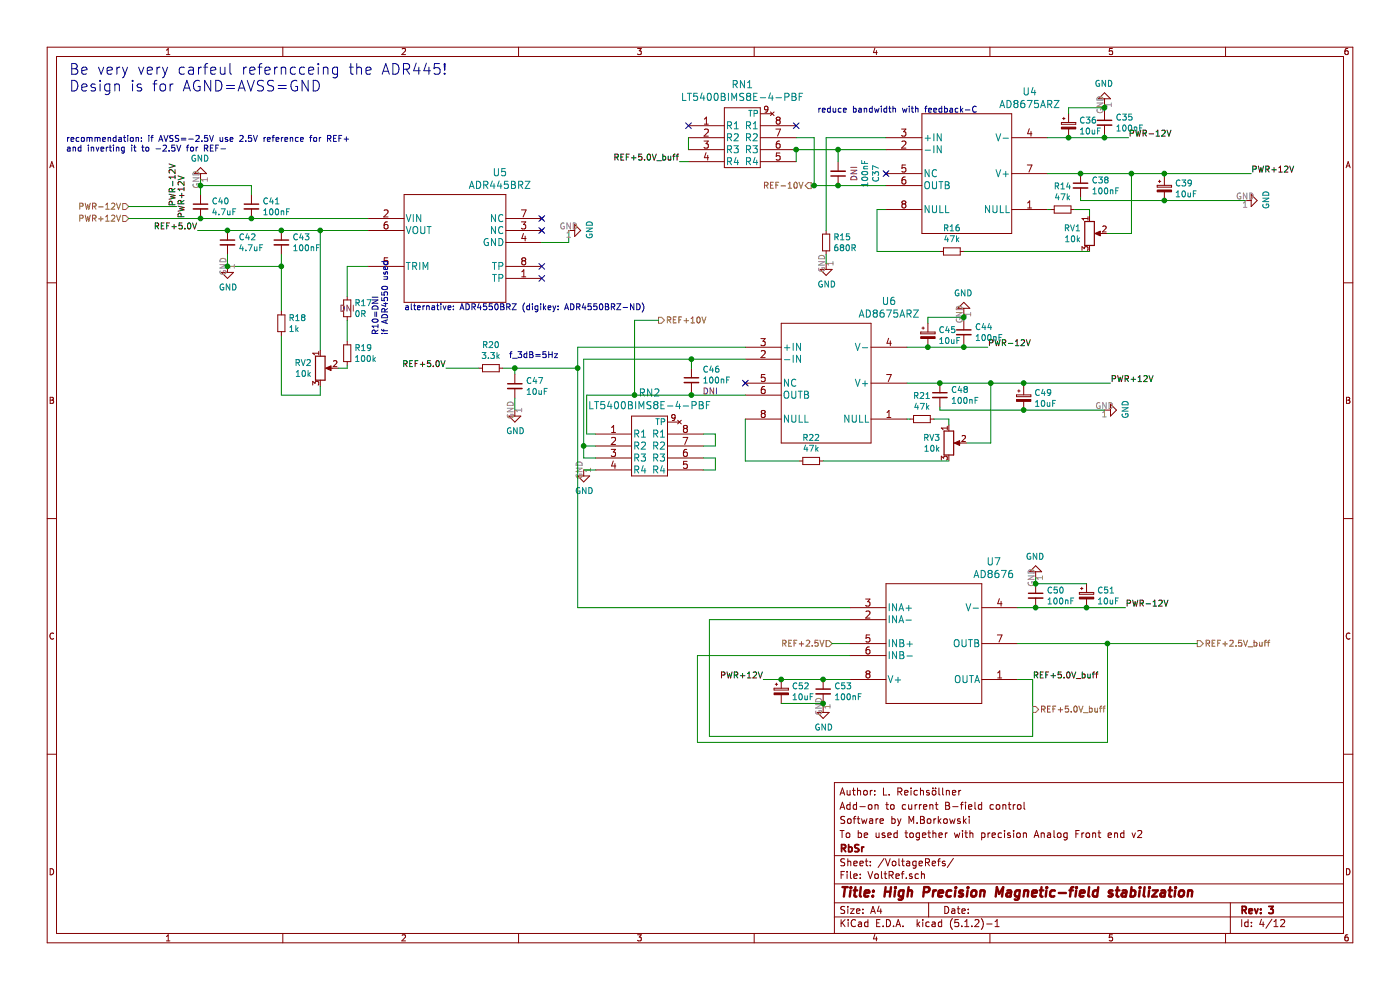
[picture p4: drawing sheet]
EESchema Schematic File Version 4
LIBS:ReadOut_BartingtonMag690_ReadOut_3V1-cache
EELAYER 29 0
EELAYER END
$Descr A4 11693 8268
encoding utf-8
Sheet 4 12
Title "High Precision Magnetic-field stabilization"
Date ""
Rev "3"
Comp "RbSr"
Comment1 "To be used together with precision Analog Front end v2"
Comment2 "Software by M.Borkowski"
Comment3 "Add-on to current B-field control"
Comment4 "Author: L. Reichsöllner"
$EndDescr
$Comp
L ADR445ARZ:ADR445ARZ U5
U 1 1
P 3075 1825
F 0 "U5" H 4175 2212 60  0000 C CNN
F 1 "ADR445BRZ" H 4175 2106 60  0000 C CNN
F 2 "ADR445:ADR445ARZ" H 4175 2065 60  0001 C CNN
F 3 "https://www.analog.com/media/en/technical-documentation/data-sheets/adr440_441_443_444_445.pdf" H 4175 2106 60  0001 C CNN
F 4 "ADR44ARZ-ND/ADR44ARZ-ND" H 3075 1825 50  0001 C CNN "DigiKey"
	1    3075 1825
	1    0    0    -1  
$EndComp
Text HLabel 1075 1825 0    50   Input ~ 0
PWR+12V
Wire Wire Line
	1075 1825 1675 1825
$Comp
L Device:C_Small C40
U 1 1
P 1675 1725
F 0 "C40" H 1767 1771 50  0000 L CNN
F 1 "4.7uF" H 1767 1680 50  0000 L CNN
F 2 "Capacitor_SMD:C_0805_2012Metric" H 1675 1725 50  0001 C CNN
F 3 "https://api.kemet.com/component-edge/download/datasheet/C0805C475K3PACTU.pdf" H 1675 1725 50  0001 C CNN
F 4 "399-5505-1-ND" H 1675 1725 50  0001 C CNN "DigiKey"
	1    1675 1725
	1    0    0    -1  
$EndComp
Connection ~ 1675 1825
Wire Wire Line
	1675 1825 2100 1825
$Comp
L power:GND #PWR045
U 1 1
P 1675 1500
F 0 "#PWR045" H 1675 1250 50  0001 C CNN
F 1 "GND" H 1680 1327 50  0000 C CNN
F 2 "" H 1675 1500 50  0001 C CNN
F 3 "" H 1675 1500 50  0001 C CNN
	1    1675 1500
	-1   0    0    1   
$EndComp
Wire Wire Line
	1675 1500 1675 1550
$Comp
L Device:C_Small C41
U 1 1
P 2100 1725
F 0 "C41" H 2192 1771 50  0000 L CNN
F 1 "100nF" H 2192 1680 50  0000 L CNN
F 2 "Capacitor_SMD:C_0805_2012Metric" H 2100 1725 50  0001 C CNN
F 3 "https://katalog.we-https://katalog.we-online.de/pbs/datasheet/885012207072.pdf" H 2100 1725 50  0001 C CNN
F 4 "732-8061-1-ND" H 2100 1725 50  0001 C CNN "DigiKey"
	1    2100 1725
	1    0    0    -1  
$EndComp
Connection ~ 2100 1825
Wire Wire Line
	2100 1825 3075 1825
Text Notes 3375 2600 0    50   ~ 0
alternative: ADR4550BRZ (digikey: ADR4550BRZ-ND)
NoConn ~ 4525 2225
NoConn ~ 4525 2325
Wire Wire Line
	2100 1625 2100 1550
Wire Wire Line
	2100 1550 1675 1550
Connection ~ 1675 1550
Wire Wire Line
	1675 1550 1675 1625
$Comp
L Device:C_Small C43
U 1 1
P 2350 2025
F 0 "C43" H 2442 2071 50  0000 L CNN
F 1 "100nF" H 2442 1980 50  0000 L CNN
F 2 "Capacitor_SMD:C_0805_2012Metric" H 2350 2025 50  0001 C CNN
F 3 "https://katalog.we-https://katalog.we-online.de/pbs/datasheet/885012207072.pdf" H 2350 2025 50  0001 C CNN
F 4 "732-8061-1-ND" H 2350 2025 50  0001 C CNN "DigiKey"
	1    2350 2025
	1    0    0    -1  
$EndComp
$Comp
L Device:C_Small C42
U 1 1
P 1900 2025
F 0 "C42" H 1992 2071 50  0000 L CNN
F 1 "4.7uF" H 1992 1980 50  0000 L CNN
F 2 "Capacitor_SMD:C_0805_2012Metric" H 1900 2025 50  0001 C CNN
F 3 "https://api.kemet.com/component-edge/download/datasheet/C0805C475K3PACTU.pdf" H 1900 2025 50  0001 C CNN
F 4 "399-5505-1-ND" H 1900 2025 50  0001 C CNN "DigiKey"
	1    1900 2025
	1    0    0    -1  
$EndComp
Wire Wire Line
	3075 1925 2675 1925
Connection ~ 1900 1925
Connection ~ 2350 1925
Wire Wire Line
	2350 1925 1900 1925
Wire Wire Line
	2350 2125 2350 2225
Wire Wire Line
	1900 2125 1900 2225
Connection ~ 1900 2225
$Comp
L Device:R_POT RV2
U 1 1
P 2675 3075
F 0 "RV2" H 2605 3121 50  0000 R CNN
F 1 "10k" H 2605 3030 50  0000 R CNN
F 2 "Potentiometer_THT:Potentiometer_Bourns_3266W_Vertical" H 2675 3075 50  0001 C CNN
F 3 "http://www.vishaypg.com/docs/63053/1240.pdf" H 2675 3075 50  0001 C CNN
F 4 "804-1003-ND" H 2675 3075 50  0001 C CNN "DigiKey"
	1    2675 3075
	1    0    0    -1  
$EndComp
$Comp
L Device:R_Small R19
U 1 1
P 2900 2950
F 0 "R19" H 2959 2996 50  0000 L CNN
F 1 "100k" H 2959 2905 50  0000 L CNN
F 2 "Resistor_SMD:R_0805_2012Metric" H 2900 2950 50  0001 C CNN
F 3 "http://www.vishay.com/docs/28758/tnpw_e3.pdf" H 2900 2950 50  0001 C CNN
F 4 "541-4413-1-ND" H 2900 2950 50  0001 C CNN "DigiKey"
	1    2900 2950
	1    0    0    -1  
$EndComp
Wire Wire Line
	2675 2925 2675 1925
Connection ~ 2675 1925
Wire Wire Line
	2675 1925 2350 1925
Wire Wire Line
	2825 3075 2900 3075
Wire Wire Line
	2900 3075 2900 3050
$Comp
L Device:R_Small R17
U 1 1
P 2900 2575
F 0 "R17" H 2959 2621 50  0000 L CNN
F 1 "0R" H 2959 2530 50  0000 L CNN
F 2 "Resistor_SMD:R_0603_1608Metric" H 2900 2575 50  0001 C CNN
F 3 "https://www.yageo.com/upload/media/product/productsearch/datasheet/rchip/PYu-RC_Group_51_RoHS_L_10.pdf" H 2900 2575 50  0001 C CNN
F 4 "311-0.0GRCT-ND" H 2900 2575 50  0001 C CNN "DigiKey"
F 5 "DNI" H 2900 2575 50  0000 C CNN "DNI"
	1    2900 2575
	1    0    0    -1  
$EndComp
Wire Wire Line
	2900 2225 3075 2225
Wire Wire Line
	2350 3300 2675 3300
Wire Wire Line
	2675 3300 2675 3225
Wire Wire Line
	4750 2025 4525 2025
NoConn ~ 4525 1925
NoConn ~ 4525 1825
$Comp
L LT5400BIMS8E-4#PBF:LT5400BIMS8E-4-PBF RN2
U 1 1
P 4975 3625
F 0 "RN2" H 5425 3972 60  0000 C CNN
F 1 "LT5400BIMS8E-4-PBF" H 5425 3866 60  0000 C CNN
F 2 "Package_SO:MSOP-8-1EP_3x3mm_P0.65mm_EP1.68x1.88mm" H 5475 3765 60  0001 C CNN
F 3 "https://www.analog.com/media/en/technical-documentation/data-sheets/5400fc.pdf" H 4975 3625 60  0001 C CNN
F 4 "LT5400BIMS8E-4#PBF-ND" H 4975 3625 50  0001 C CNN "DigiKey"
	1    4975 3625
	1    0    0    -1  
$EndComp
$Comp
L AD8676-ARZ:AD8676 U7
U 1 1
P 7100 5075
F 0 "U7" H 8300 5462 60  0000 C CNN
F 1 "AD8676" H 8300 5356 60  0000 C CNN
F 2 "AD8676-SOIC8:AD8676ARZ" H 8300 5315 60  0001 C CNN
F 3 "https://www.analog.com/media/en/technical-documentation/data-sheets/AD8676.pdf" H 7100 5075 60  0001 C CNN
F 4 "AD8676BRZ-ND" H 7100 5075 50  0001 C CNN "DigiKey"
	1    7100 5075
	1    0    0    -1  
$EndComp
$Comp
L Device:R_Small R20
U 1 1
P 4100 3075
F 0 "R20" V 3904 3075 50  0000 C CNN
F 1 "3.3k" V 3995 3075 50  0000 C CNN
F 2 "Resistor_SMD:R_0805_2012Metric" H 4100 3075 50  0001 C CNN
F 3 "https://www.te.com/commerce/DocumentDelivery/DDEController?Action=srchrtrv&DocNm=1773204-3&DocType=DS&DocLang=English" H 4100 3075 50  0001 C CNN
F 4 "A129755CT-ND" H 4100 3075 50  0001 C CNN "DigiKey"
	1    4100 3075
	0    1    1    0   
$EndComp
Text Label 1650 1925 2    50   ~ 0
REF+5.0V
Wire Wire Line
	3725 3075 4000 3075
$Comp
L AD8675-ARZ:AD8675ARZ U6
U 1 1
P 6225 2900
F 0 "U6" H 7425 3287 60  0000 C CNN
F 1 "AD8675ARZ" H 7425 3181 60  0000 C CNN
F 2 "AD8675-SOIC8:AD8675ARZ" H 7425 3140 60  0001 C CNN
F 3 "https://www.analog.com/media/en/technical-documentation/data-sheets/AD8675.pdf" H 7425 3181 60  0001 C CNN
F 4 "AD8675ARMZ-ND" H 6225 2900 50  0001 C CNN "DigiKey"
	1    6225 2900
	1    0    0    -1  
$EndComp
Wire Wire Line
	4200 3075 4300 3075
$Comp
L Device:C_Small C47
U 1 1
P 4300 3225
F 0 "C47" H 4392 3271 50  0000 L CNN
F 1 "10uF" H 4392 3180 50  0000 L CNN
F 2 "Capacitor_SMD:C_0805_2012Metric" H 4300 3225 50  0001 C CNN
F 3 "https://katalog.we-online.de/pbs/datasheet/885012107010.pdf" H 4300 3225 50  0001 C CNN
F 4 "732-7620-1-ND" H 4300 3225 50  0001 C CNN "DigiKey"
	1    4300 3225
	1    0    0    -1  
$EndComp
Wire Wire Line
	4300 3125 4300 3075
Connection ~ 4300 3075
$Comp
L power:GND #PWR051
U 1 1
P 4300 3425
F 0 "#PWR051" H 4300 3175 50  0001 C CNN
F 1 "GND" H 4305 3252 50  0000 C CNN
F 2 "" H 4300 3425 50  0001 C CNN
F 3 "" H 4300 3425 50  0001 C CNN
	1    4300 3425
	1    0    0    -1  
$EndComp
Wire Wire Line
	4300 3425 4300 3325
Text Notes 4250 3000 0    50   ~ 0
f_3dB=5Hz
Wire Wire Line
	4825 3075 4825 2900
Wire Wire Line
	4825 2900 6225 2900
Wire Wire Line
	5875 3725 5975 3725
Wire Wire Line
	5975 3725 5975 3625
Wire Wire Line
	5975 3625 5875 3625
Wire Wire Line
	6225 3000 5775 3000
Wire Wire Line
	4875 3000 4875 3725
Wire Wire Line
	4875 3725 4975 3725
Wire Wire Line
	4975 3625 4900 3625
Wire Wire Line
	4900 3625 4900 3300
Wire Wire Line
	4900 3300 5300 3300
Wire Wire Line
	4875 3725 4875 3825
Wire Wire Line
	4875 3825 4975 3825
Connection ~ 4875 3725
Wire Wire Line
	5875 3825 5975 3825
Wire Wire Line
	5975 3825 5975 3925
Wire Wire Line
	5975 3925 5875 3925
$Comp
L power:GND #PWR053
U 1 1
P 4875 3925
F 0 "#PWR053" H 4875 3675 50  0001 C CNN
F 1 "GND" H 4880 3752 50  0000 C CNN
F 2 "" H 4875 3925 50  0001 C CNN
F 3 "" H 4875 3925 50  0001 C CNN
	1    4875 3925
	1    0    0    -1  
$EndComp
Wire Wire Line
	4875 3925 4975 3925
Wire Wire Line
	4300 3075 4825 3075
Wire Wire Line
	4825 3075 4825 5075
Wire Wire Line
	4825 5075 7100 5075
Connection ~ 4825 3075
Wire Wire Line
	8625 5675 8625 6150
Wire Wire Line
	8625 6150 5925 6150
Wire Wire Line
	5925 6150 5925 5175
Wire Wire Line
	5925 5175 7100 5175
Wire Wire Line
	8500 5675 8625 5675
$Comp
L Device:C_Small C46
U 1 1
P 5775 3175
F 0 "C46" H 5867 3266 50  0000 L CNN
F 1 "100nF" H 5867 3175 50  0000 L CNN
F 2 "Capacitor_SMD:C_0805_2012Metric" H 5775 3175 50  0001 C CNN
F 3 "https://katalog.we-online.de/pbs/datasheet/885012207072.pdf" H 5775 3175 50  0001 C CNN
F 4 "732-8061-1-ND" H 5775 3175 50  0001 C CNN "DigiKey"
F 5 "DNI" H 5867 3084 50  0000 L CNN "DNI"
	1    5775 3175
	1    0    0    -1  
$EndComp
Wire Wire Line
	5775 3000 5775 3075
Connection ~ 5775 3000
Wire Wire Line
	5775 3000 4875 3000
Wire Wire Line
	5775 3275 5775 3300
Connection ~ 5775 3300
$Comp
L Device:C_Small C48
U 1 1
P 7850 3300
F 0 "C48" H 7942 3346 50  0000 L CNN
F 1 "100nF" H 7942 3255 50  0000 L CNN
F 2 "Capacitor_SMD:C_0805_2012Metric" H 7850 3300 50  0001 C CNN
F 3 "https://katalog.we-online.de/pbs/datasheet/885012207072.pdf" H 7850 3300 50  0001 C CNN
F 4 "732-8061-1-ND" H 7850 3300 50  0001 C CNN "DigiKey"
F 5 "DNI" H 7942 3209 50  0001 L CNN "DNI"
	1    7850 3300
	1    0    0    -1  
$EndComp
$Comp
L Device:C_Small C44
U 1 1
P 8050 2775
F 0 "C44" H 8142 2821 50  0000 L CNN
F 1 "100nF" H 8142 2730 50  0000 L CNN
F 2 "Capacitor_SMD:C_0805_2012Metric" H 8050 2775 50  0001 C CNN
F 3 "https://katalog.we-online.de/pbs/datasheet/885012207072.pdf" H 8050 2775 50  0001 C CNN
F 4 "732-8061-1-ND" H 8050 2775 50  0001 C CNN "DigiKey"
	1    8050 2775
	1    0    0    -1  
$EndComp
$Comp
L Device:C_Small C50
U 1 1
P 8650 4975
F 0 "C50" H 8742 5021 50  0000 L CNN
F 1 "100nF" H 8742 4930 50  0000 L CNN
F 2 "Capacitor_SMD:C_0805_2012Metric" H 8650 4975 50  0001 C CNN
F 3 "https://katalog.we-online.de/pbs/datasheet/885012207072.pdf" H 8650 4975 50  0001 C CNN
F 4 "732-8061-1-ND" H 8650 4975 50  0001 C CNN "DigiKey"
	1    8650 4975
	1    0    0    -1  
$EndComp
$Comp
L Device:C_Small C53
U 1 1
P 6875 5775
F 0 "C53" H 6967 5821 50  0000 L CNN
F 1 "100nF" H 6967 5730 50  0000 L CNN
F 2 "Capacitor_SMD:C_0805_2012Metric" H 6875 5775 50  0001 C CNN
F 3 "https://katalog.we-online.de/pbs/datasheet/885012207072.pdf" H 6875 5775 50  0001 C CNN
F 4 "732-8061-1-ND" H 6875 5775 50  0001 C CNN "DigiKey"
	1    6875 5775
	1    0    0    -1  
$EndComp
Text HLabel 1075 1725 0    50   Input ~ 0
PWR-12V
Text Label 1475 1725 1    50   ~ 0
PWR-12V
Wire Wire Line
	1075 1725 1475 1725
Text Label 1550 1825 1    50   ~ 0
PWR+12V
Text Label 9275 3200 0    50   ~ 0
PWR+12V
Wire Wire Line
	9275 3200 8550 3200
Connection ~ 7850 3200
Wire Wire Line
	7850 3200 7575 3200
Text Label 6375 5675 2    50   ~ 0
PWR+12V
Wire Wire Line
	6375 5675 6525 5675
Connection ~ 6875 5675
Wire Wire Line
	6875 5675 7100 5675
$Comp
L power:GND #PWR055
U 1 1
P 6875 5900
F 0 "#PWR055" H 6875 5650 50  0001 C CNN
F 1 "GND" H 6880 5727 50  0000 C CNN
F 2 "" H 6875 5900 50  0001 C CNN
F 3 "" H 6875 5900 50  0001 C CNN
	1    6875 5900
	1    0    0    -1  
$EndComp
Wire Wire Line
	6875 5900 6875 5875
$Comp
L power:GND #PWR054
U 1 1
P 8650 4825
F 0 "#PWR054" H 8650 4575 50  0001 C CNN
F 1 "GND" H 8655 4652 50  0000 C CNN
F 2 "" H 8650 4825 50  0001 C CNN
F 3 "" H 8650 4825 50  0001 C CNN
	1    8650 4825
	-1   0    0    1   
$EndComp
Wire Wire Line
	8650 4825 8650 4875
$Comp
L power:GND #PWR052
U 1 1
P 9225 3425
F 0 "#PWR052" H 9225 3175 50  0001 C CNN
F 1 "GND" H 9230 3252 50  0000 C CNN
F 2 "" H 9225 3425 50  0001 C CNN
F 3 "" H 9225 3425 50  0001 C CNN
	1    9225 3425
	0    -1   -1   0   
$EndComp
Wire Wire Line
	9225 3425 8550 3425
Wire Wire Line
	7850 3425 7850 3400
$Comp
L power:GND #PWR050
U 1 1
P 8050 2625
F 0 "#PWR050" H 8050 2375 50  0001 C CNN
F 1 "GND" H 8055 2452 50  0000 C CNN
F 2 "" H 8050 2625 50  0001 C CNN
F 3 "" H 8050 2625 50  0001 C CNN
	1    8050 2625
	-1   0    0    1   
$EndComp
Wire Wire Line
	8050 2625 8050 2650
Wire Wire Line
	7575 2900 7750 2900
Wire Wire Line
	8050 2875 8050 2900
Connection ~ 8050 2900
Wire Wire Line
	8050 2900 8250 2900
Text Label 8250 2900 0    50   ~ 0
PWR-12V
Text Label 9400 5075 0    50   ~ 0
PWR-12V
Wire Wire Line
	9400 5075 9075 5075
Connection ~ 8650 5075
Wire Wire Line
	8650 5075 8500 5075
$Comp
L Device:R_POT RV3
U 1 1
P 7925 3700
F 0 "RV3" H 7855 3746 50  0000 R CNN
F 1 "10k" H 7855 3655 50  0000 R CNN
F 2 "Potentiometer_SMD:Potentiometer_Bourns_3269W_Vertical" H 7925 3700 50  0001 C CNN
F 3 "https://www.bourns.com/docs/Product-Datasheets/3361.pdf" H 7925 3700 50  0001 C CNN
F 4 "3361P-103GLFCT-ND" H 7925 3700 50  0001 C CNN "DigiKey"
	1    7925 3700
	1    0    0    -1  
$EndComp
Wire Wire Line
	6225 3850 6225 3500
Wire Wire Line
	8275 3700 8075 3700
$Comp
L Device:R_Small R22
U 1 1
P 6775 3850
F 0 "R22" V 6579 3850 50  0000 C CNN
F 1 "47k" V 6670 3850 50  0000 C CNN
F 2 "Resistor_SMD:R_0805_2012Metric" H 6775 3850 50  0001 C CNN
F 3 "https://industrial.panasonic.com/cdbs/www-data/pdf/RDM0000/AOA0000C307.pdf" H 6775 3850 50  0001 C CNN
F 4 "P123852CT-ND" H 6775 3850 50  0001 C CNN "DigiKey"
	1    6775 3850
	0    1    1    0   
$EndComp
$Comp
L Device:R_Small R21
U 1 1
P 7700 3500
F 0 "R21" V 7504 3500 50  0000 C CNN
F 1 "47k" V 7595 3500 50  0000 C CNN
F 2 "Resistor_SMD:R_0805_2012Metric" H 7700 3500 50  0001 C CNN
F 3 "https://industrial.panasonic.com/cdbs/www-data/pdf/RDM0000/AOA0000C307.pdf" H 7700 3500 50  0001 C CNN
F 4 "P123852CT-ND" H 7700 3500 50  0001 C CNN "DigiKey"
	1    7700 3500
	0    1    1    0   
$EndComp
Wire Wire Line
	7575 3500 7600 3500
Wire Wire Line
	6225 3850 6675 3850
Wire Wire Line
	6875 3850 7925 3850
Wire Wire Line
	7925 3550 7925 3500
Wire Wire Line
	7925 3500 7800 3500
NoConn ~ 6225 3200
Text HLabel 6775 1550 0    50   Output ~ 0
REF-10V
Text HLabel 5500 2675 2    50   Output ~ 0
REF+10V
Wire Wire Line
	5300 3300 5300 2675
Wire Wire Line
	5300 2675 5500 2675
Connection ~ 5300 3300
Wire Wire Line
	5300 3300 5775 3300
$Comp
L Device:CP_Small C49
U 1 1
P 8550 3325
F 0 "C49" H 8638 3371 50  0000 L CNN
F 1 "10uF" H 8638 3280 50  0000 L CNN
F 2 "Capacitor_SMD:CP_Elec_4x5.8" H 8550 3325 50  0001 C CNN
F 3 "https://www.cde.com/resources/catalogs/AFK.pdf" H 8550 3325 50  0001 C CNN
F 4 "338-2131-1-ND" H 8550 3325 50  0001 C CNN "DigiKey"
	1    8550 3325
	1    0    0    -1  
$EndComp
Connection ~ 8550 3425
Wire Wire Line
	8550 3425 7850 3425
Wire Wire Line
	8550 3225 8550 3200
Connection ~ 8550 3200
Wire Wire Line
	8550 3200 8275 3200
$Comp
L Device:CP_Small C45
U 1 1
P 7750 2800
F 0 "C45" H 7838 2846 50  0000 L CNN
F 1 "10uF" H 7838 2755 50  0000 L CNN
F 2 "Capacitor_SMD:CP_Elec_4x5.8" H 7750 2800 50  0001 C CNN
F 3 "https://www.cde.com/resources/catalogs/AFK.pdf" H 7750 2800 50  0001 C CNN
F 4 "338-2131-1-ND" H 7750 2800 50  0001 C CNN "DigiKey"
	1    7750 2800
	1    0    0    -1  
$EndComp
Connection ~ 7750 2900
Wire Wire Line
	7750 2900 8050 2900
Wire Wire Line
	7750 2700 7750 2650
Wire Wire Line
	7750 2650 8050 2650
Connection ~ 8050 2650
Wire Wire Line
	8050 2650 8050 2675
$Comp
L Device:CP_Small C52
U 1 1
P 6525 5775
F 0 "C52" H 6613 5821 50  0000 L CNN
F 1 "10uF" H 6613 5730 50  0000 L CNN
F 2 "Capacitor_SMD:CP_Elec_4x5.8" H 6525 5775 50  0001 C CNN
F 3 "https://www.cde.com/resources/catalogs/AFK.pdf" H 6525 5775 50  0001 C CNN
F 4 "338-2131-1-ND" H 6525 5775 50  0001 C CNN "DigiKey"
	1    6525 5775
	1    0    0    -1  
$EndComp
Wire Wire Line
	6525 5875 6875 5875
Connection ~ 6875 5875
Connection ~ 6525 5675
Wire Wire Line
	6525 5675 6875 5675
$Comp
L Device:CP_Small C51
U 1 1
P 9075 4975
F 0 "C51" H 9163 5021 50  0000 L CNN
F 1 "10uF" H 9163 4930 50  0000 L CNN
F 2 "Capacitor_SMD:CP_Elec_4x5.8" H 9075 4975 50  0001 C CNN
F 3 "https://www.cde.com/resources/catalogs/AFK.pdf" H 9075 4975 50  0001 C CNN
F 4 "338-2131-1-ND" H 9075 4975 50  0001 C CNN "DigiKey"
	1    9075 4975
	1    0    0    -1  
$EndComp
Connection ~ 9075 5075
Wire Wire Line
	9075 5075 8650 5075
Wire Wire Line
	9075 4875 8650 4875
Connection ~ 8650 4875
$Comp
L AD8675-ARZ:AD8675ARZ U4
U 1 1
P 7400 1150
F 0 "U4" H 8600 1537 60  0000 C CNN
F 1 "AD8675ARZ" H 8600 1431 60  0000 C CNN
F 2 "AD8675-SOIC8:AD8675ARZ" H 8600 1390 60  0001 C CNN
F 3 "https://www.analog.com/media/en/technical-documentation/data-sheets/AD8675.pdf" H 8600 1431 60  0001 C CNN
F 4 "AD8675ARMZ-ND" H 7400 1150 50  0001 C CNN "DigiKey"
	1    7400 1150
	1    0    0    -1  
$EndComp
$Comp
L Device:C_Small C38
U 1 1
P 9025 1550
F 0 "C38" H 9117 1596 50  0000 L CNN
F 1 "100nF" H 9117 1505 50  0000 L CNN
F 2 "Capacitor_SMD:C_0805_2012Metric" H 9025 1550 50  0001 C CNN
F 3 "https://katalog.we-online.de/pbs/datasheet/885012207072.pdf" H 9025 1550 50  0001 C CNN
F 4 "732-8061-1-ND" H 9025 1550 50  0001 C CNN "DigiKey"
F 5 "DNI" H 9117 1459 50  0001 L CNN "DNI"
	1    9025 1550
	1    0    0    -1  
$EndComp
$Comp
L Device:C_Small C35
U 1 1
P 9225 1025
F 0 "C35" H 9317 1071 50  0000 L CNN
F 1 "100nF" H 9317 980 50  0000 L CNN
F 2 "Capacitor_SMD:C_0805_2012Metric" H 9225 1025 50  0001 C CNN
F 3 "https://katalog.we-online.de/pbs/datasheet/885012207072.pdf" H 9225 1025 50  0001 C CNN
F 4 "732-8061-1-ND" H 9225 1025 50  0001 C CNN "DigiKey"
	1    9225 1025
	1    0    0    -1  
$EndComp
Text Label 10450 1450 0    50   ~ 0
PWR+12V
Wire Wire Line
	10450 1450 9725 1450
Connection ~ 9025 1450
Wire Wire Line
	9025 1450 8750 1450
$Comp
L power:GND #PWR046
U 1 1
P 10400 1675
F 0 "#PWR046" H 10400 1425 50  0001 C CNN
F 1 "GND" H 10405 1502 50  0000 C CNN
F 2 "" H 10400 1675 50  0001 C CNN
F 3 "" H 10400 1675 50  0001 C CNN
	1    10400 1675
	0    -1   -1   0   
$EndComp
Wire Wire Line
	10400 1675 9725 1675
Wire Wire Line
	9025 1675 9025 1650
$Comp
L power:GND #PWR044
U 1 1
P 9225 875
F 0 "#PWR044" H 9225 625 50  0001 C CNN
F 1 "GND" H 9230 702 50  0000 C CNN
F 2 "" H 9225 875 50  0001 C CNN
F 3 "" H 9225 875 50  0001 C CNN
	1    9225 875 
	-1   0    0    1   
$EndComp
Wire Wire Line
	9225 875  9225 900 
Wire Wire Line
	8750 1150 8925 1150
Wire Wire Line
	9225 1125 9225 1150
Connection ~ 9225 1150
Wire Wire Line
	9225 1150 9425 1150
Text Label 9425 1150 0    50   ~ 0
PWR-12V
$Comp
L Device:R_POT RV1
U 1 1
P 9100 1950
F 0 "RV1" H 9030 1996 50  0000 R CNN
F 1 "10k" H 9030 1905 50  0000 R CNN
F 2 "Potentiometer_SMD:Potentiometer_Bourns_3269W_Vertical" H 9100 1950 50  0001 C CNN
F 3 "https://www.bourns.com/docs/Product-Datasheets/3361.pdf" H 9100 1950 50  0001 C CNN
F 4 "3361P-103GLFCT-ND" H 9100 1950 50  0001 C CNN "DigiKey"
	1    9100 1950
	1    0    0    -1  
$EndComp
Wire Wire Line
	9450 1950 9250 1950
$Comp
L Device:R_Small R16
U 1 1
P 7950 2100
F 0 "R16" V 7754 2100 50  0000 C CNN
F 1 "47k" V 7845 2100 50  0000 C CNN
F 2 "Resistor_SMD:R_0805_2012Metric" H 7950 2100 50  0001 C CNN
F 3 "https://industrial.panasonic.com/cdbs/www-data/pdf/RDM0000/AOA0000C307.pdf" H 7950 2100 50  0001 C CNN
F 4 "P123852CT-ND" H 7950 2100 50  0001 C CNN "DigiKey"
	1    7950 2100
	0    1    1    0   
$EndComp
$Comp
L Device:R_Small R14
U 1 1
P 8875 1750
F 0 "R14" V 8679 1750 50  0000 C CNN
F 1 "47k" V 8770 1750 50  0000 C CNN
F 2 "Resistor_SMD:R_0805_2012Metric" H 8875 1750 50  0001 C CNN
F 3 "https://industrial.panasonic.com/cdbs/www-data/pdf/RDM0000/AOA0000C307.pdf" H 8875 1750 50  0001 C CNN
F 4 "P123852CT-ND" H 8875 1750 50  0001 C CNN "DigiKey"
	1    8875 1750
	0    1    1    0   
$EndComp
Wire Wire Line
	8750 1750 8775 1750
Wire Wire Line
	8050 2100 9100 2100
Wire Wire Line
	9100 1800 9100 1750
Wire Wire Line
	9100 1750 8975 1750
NoConn ~ 7400 1450
$Comp
L Device:CP_Small C39
U 1 1
P 9725 1575
F 0 "C39" H 9813 1621 50  0000 L CNN
F 1 "10uF" H 9813 1530 50  0000 L CNN
F 2 "Capacitor_SMD:CP_Elec_4x5.8" H 9725 1575 50  0001 C CNN
F 3 "https://www.cde.com/resources/catalogs/AFK.pdf" H 9725 1575 50  0001 C CNN
F 4 "338-2131-1-ND" H 9725 1575 50  0001 C CNN "DigiKey"
	1    9725 1575
	1    0    0    -1  
$EndComp
Connection ~ 9725 1675
Wire Wire Line
	9725 1675 9025 1675
Wire Wire Line
	9725 1475 9725 1450
Connection ~ 9725 1450
Wire Wire Line
	9725 1450 9450 1450
$Comp
L Device:CP_Small C36
U 1 1
P 8925 1050
F 0 "C36" H 9013 1096 50  0000 L CNN
F 1 "10uF" H 9013 1005 50  0000 L CNN
F 2 "Capacitor_SMD:CP_Elec_4x5.8" H 8925 1050 50  0001 C CNN
F 3 "https://www.cde.com/resources/catalogs/AFK.pdf" H 8925 1050 50  0001 C CNN
F 4 "338-2131-1-ND" H 8925 1050 50  0001 C CNN "DigiKey"
	1    8925 1050
	1    0    0    -1  
$EndComp
Connection ~ 8925 1150
Wire Wire Line
	8925 1150 9225 1150
Wire Wire Line
	8925 950  8925 900 
Wire Wire Line
	8925 900  9225 900 
Connection ~ 9225 900 
Wire Wire Line
	9225 900  9225 925 
Wire Wire Line
	7325 2100 7325 1750
Wire Wire Line
	7325 1750 7400 1750
Wire Wire Line
	7325 2100 7850 2100
$Comp
L Device:R_Small R15
U 1 1
P 6900 2025
F 0 "R15" H 6959 2071 50  0000 L CNN
F 1 "680R" H 6959 1980 50  0000 L CNN
F 2 "Resistor_SMD:R_0805_2012Metric" H 6900 2025 50  0001 C CNN
F 3 "https://industrial.panasonic.com/cdbs/www-data/pdf/RDM0000/AOA0000C328.pdf" H 6900 2025 50  0001 C CNN
F 4 "P21000CT-ND" H 6900 2025 50  0001 C CNN "DigiKey"
	1    6900 2025
	1    0    0    -1  
$EndComp
$Comp
L power:GND #PWR048
U 1 1
P 6900 2200
F 0 "#PWR048" H 6900 1950 50  0001 C CNN
F 1 "GND" H 6905 2027 50  0000 C CNN
F 2 "" H 6900 2200 50  0001 C CNN
F 3 "" H 6900 2200 50  0001 C CNN
	1    6900 2200
	1    0    0    -1  
$EndComp
Wire Wire Line
	6900 2200 6900 2125
Wire Wire Line
	7400 1150 6900 1150
Wire Wire Line
	6900 1150 6900 1925
Text Label 8625 5675 0    50   ~ 0
REF+5.0V_buff
Text Label 5675 1350 2    50   ~ 0
REF+5.0V_buff
$Comp
L LT5400BIMS8E-4#PBF:LT5400BIMS8E-4-PBF RN1
U 1 1
P 5750 1050
F 0 "RN1" H 6200 1397 60  0000 C CNN
F 1 "LT5400BIMS8E-4-PBF" H 6200 1291 60  0000 C CNN
F 2 "Package_SO:MSOP-8-1EP_3x3mm_P0.65mm_EP1.68x1.88mm" H 6250 1190 60  0001 C CNN
F 3 "https://www.analog.com/media/en/technical-documentation/data-sheets/5400fc.pdf" H 5750 1050 60  0001 C CNN
F 4 "LT5400BIMS8E-4#PBF-ND" H 5750 1050 50  0001 C CNN "DigiKey"
	1    5750 1050
	1    0    0    -1  
$EndComp
Wire Wire Line
	5675 1350 5750 1350
Wire Wire Line
	6650 1350 6650 1250
Connection ~ 6650 1250
Wire Wire Line
	6650 1250 7000 1250
Wire Wire Line
	5750 1250 5750 1150
Wire Wire Line
	6650 1150 6800 1150
Wire Wire Line
	6800 1150 6800 1550
Wire Wire Line
	6800 1550 7000 1550
$Comp
L Device:C_Small C37
U 1 1
P 7000 1450
F 0 "C37" V 6681 1450 50  0000 C CNN
F 1 "100nF" V 6772 1450 50  0000 C CNN
F 2 "Capacitor_SMD:C_0805_2012Metric" H 7000 1450 50  0001 C CNN
F 3 "https://katalog.we-online.de/pbs/datasheet/885012207072.pdf" H 7000 1450 50  0001 C CNN
F 4 "732-8061-1-ND" H 7000 1450 50  0001 C CNN "DigiKey"
F 5 "DNI" V 6863 1450 50  0000 C CNN "DNI"
	1    7000 1450
	-1   0    0    1   
$EndComp
Connection ~ 7000 1550
Wire Wire Line
	7000 1350 7000 1250
Connection ~ 7000 1250
Wire Wire Line
	7000 1250 7400 1250
Text Notes 6825 950  0    50   ~ 0
reduce bandwidth with feedback-C
NoConn ~ 6650 1050
NoConn ~ 5750 1050
Wire Wire Line
	7000 1550 7400 1550
Wire Wire Line
	5775 3300 6225 3300
Wire Wire Line
	8275 3700 8275 3200
Connection ~ 8275 3200
Wire Wire Line
	8275 3200 7850 3200
Wire Wire Line
	9450 1950 9450 1450
Connection ~ 9450 1450
Wire Wire Line
	9450 1450 9025 1450
Wire Wire Line
	6775 1550 6800 1550
Connection ~ 6800 1550
Wire Wire Line
	8500 5375 9250 5375
Text HLabel 6950 5375 0    50   Input ~ 0
REF+2.5V
Wire Wire Line
	5825 6200 9250 6200
Wire Wire Line
	9250 6200 9250 5375
Connection ~ 9250 5375
Wire Wire Line
	9250 5375 10000 5375
Text HLabel 10000 5375 2    50   Output ~ 0
REF+2.5V_buff
Wire Wire Line
	4750 1925 4750 2025
$Comp
L power:GND #PWR047
U 1 1
P 4750 1925
F 0 "#PWR047" H 4750 1675 50  0001 C CNN
F 1 "GND" H 4755 1752 50  0000 C CNN
F 2 "" H 4750 1925 50  0001 C CNN
F 3 "" H 4750 1925 50  0001 C CNN
	1    4750 1925
	0    -1   -1   0   
$EndComp
Connection ~ 2350 2225
Wire Wire Line
	2350 2225 1900 2225
Wire Wire Line
	2350 2225 2350 2600
Wire Wire Line
	2900 2225 2900 2475
Wire Wire Line
	2350 2800 2350 3300
Wire Wire Line
	2900 2675 2900 2850
Text Notes 3250 2800 1    49   ~ 0
R10=DNI\nif ADR4550 used
$Comp
L Device:R_Small R18
U 1 1
P 2350 2700
F 0 "R18" H 2409 2746 50  0000 L CNN
F 1 "1k" H 2409 2655 50  0000 L CNN
F 2 "Resistor_SMD:R_0805_2012Metric" H 2350 2700 50  0001 C CNN
F 3 "http://www.vishay.com/docs/28758/tnpw_e3.pdf" H 2350 2700 50  0001 C CNN
F 4 "541-4416-1-ND" H 2350 2700 50  0001 C CNN "DigiKey"
	1    2350 2700
	1    0    0    -1  
$EndComp
Text Notes 575  775  0    89   ~ 0
Be very very carfeul referncceing the ADR445!\nDesign is for AGND=AVSS=GND
Text Notes 550  1275 0    50   ~ 0
recommendation: if AVSS=-2.5V use 2.5V reference for REF+\nand inverting it to -2.5V for REF-
$Comp
L power:GND #PWR049
U 1 1
P 1900 2225
F 0 "#PWR049" H 1900 1975 50  0001 C CNN
F 1 "GND" H 1905 2052 50  0000 C CNN
F 2 "" H 1900 2225 50  0001 C CNN
F 3 "" H 1900 2225 50  0001 C CNN
	1    1900 2225
	1    0    0    -1  
$EndComp
Wire Wire Line
	6950 5375 7100 5375
Wire Wire Line
	5825 5475 7100 5475
Wire Wire Line
	5825 5475 5825 6200
Wire Wire Line
	1650 1925 1900 1925
Text Label 3725 3075 2    50   ~ 0
REF+5.0V
Text HLabel 8625 5925 2    50   Output ~ 0
REF+5.0V_buff
$EndSCHEMATC
